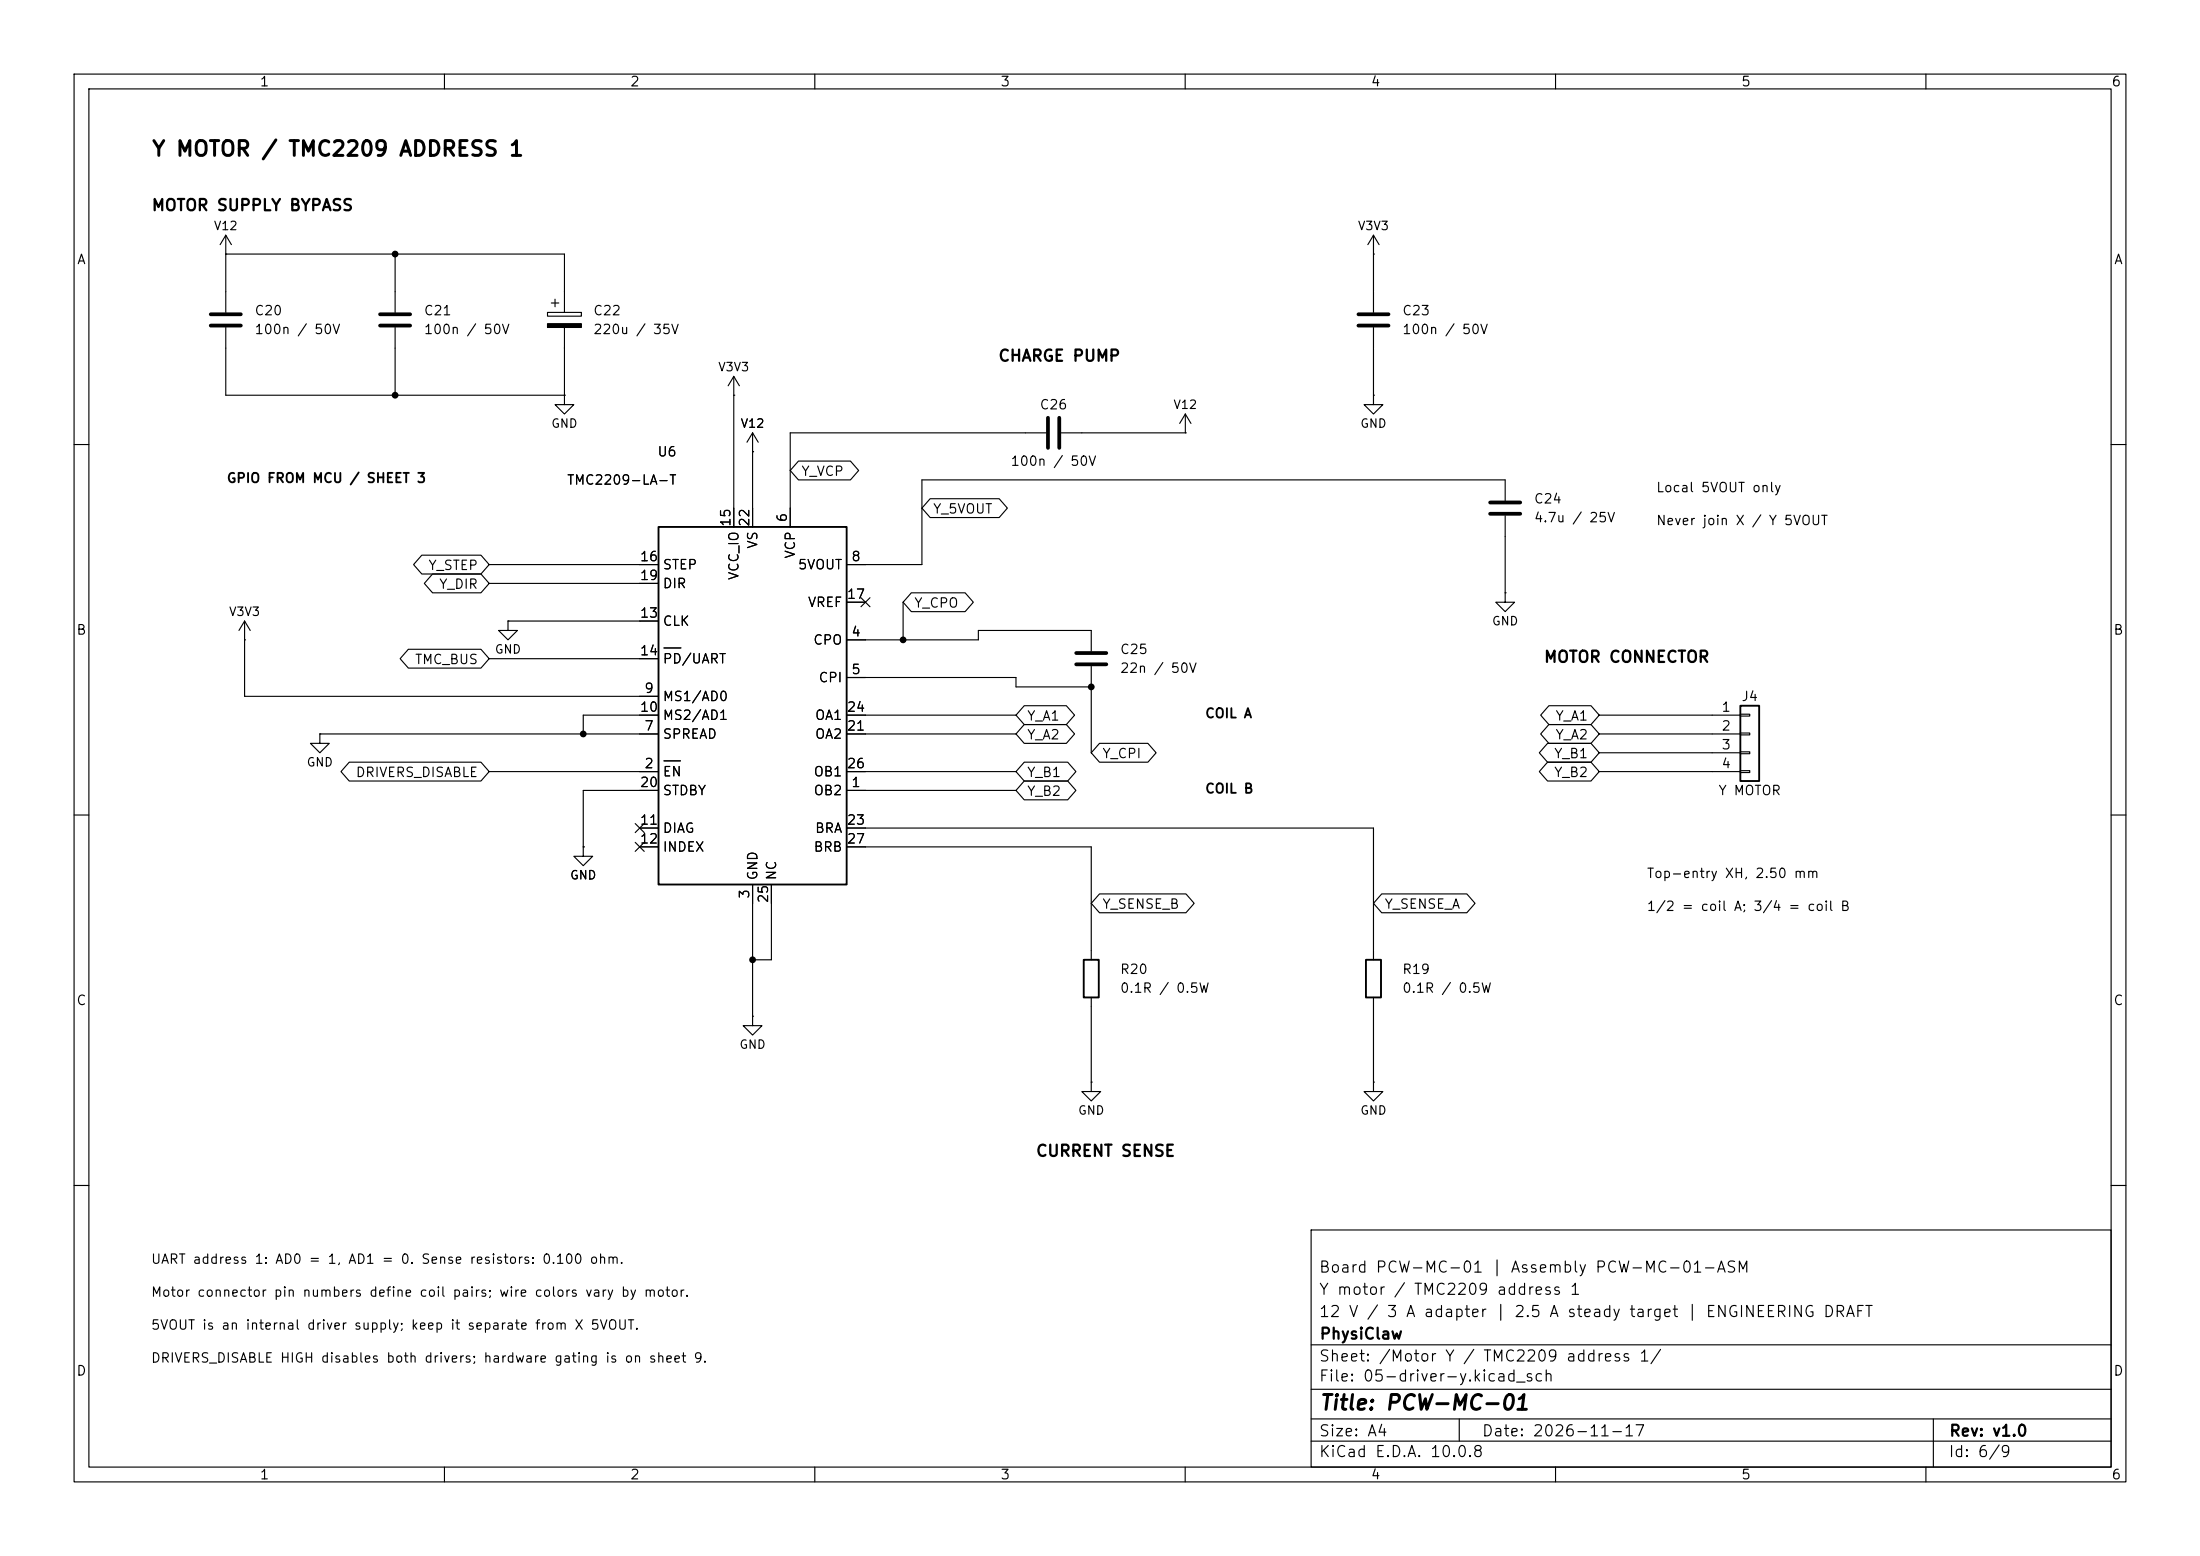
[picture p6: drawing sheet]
<svg xmlns="http://www.w3.org/2000/svg" width="297mm" height="210mm" viewBox="0 0 297 210" stroke-linecap="round" stroke-linejoin="round" font-family="sans-serif">
<g fill="none" stroke="#000" stroke-width=".15">
<path d="M10 10h277v190h-277zM12 12h273v186h-273zM60 10v2M110 10v2M160 10v2M210 10v2M260 10v2M30.5 34.3h.1M30.5 31.8l-.8 1.2M30.5 31.8l.7 1.2M30.5 31.8v10.4M30.5 34.3h45.7v7.9"/>
<path d="M53.3 34.3v7.9M185.4 34.3h.1M185.4 31.8v10.4M185.4 31.8l-.7 1.2M185.4 31.8l.8 1.2M30.5 44.2v9.1h45.7M53.3 44.2v9.1M73.9 42.2h4.6v.5h-4.6zM74.4 40.9h1M74.9 40.4v1M76.2 53.3v1.3h1.3l-1.3 1.3-1.3-1.3h1.3M76.2 53.3h.1"/>
<path d="M76.2 44.2v9.1M99.1 53.3h.1M99.1 50.8l-.8 1.3M99.1 50.8l.7 1.3M99.1 50.8v20.3M101.6 58.4v12.7M101.6 58.4l-.8 1.3M101.6 58.4l.8 1.3M141.2 58.4h-34.5v12.7M143.3 58.4h16.7M160 58.4h.1M160 55.9v2.5"/>
<path d="M160 55.9l-.7 1.3M160 55.9l.8 1.3M185.4 53.3v1.3h1.3l-1.3 1.3-1.3-1.3h1.3M185.4 53.3h.1M185.4 44.2v9.1M10 60h2M56.9 74.9h8l1.1 1.3-1.1 1.3h-8l-1.1-1.3zM58.4 77.5h6.5l1.1 1.2-1.1 1.3h-6.5l-1.1-1.3zM66 76.2h22.9M66 78.7h22.9M101.6 61h.1M107.8 62.2h7l1.1 1.3-1.1 1.3h-7l-1.1-1.3z"/>
<path d="M125.6 67.3h9.3l1.1 1.3-1.1 1.3h-9.3l-1.1-1.3zM203.2 67.6v-2.8h-78.7v11.4h-10.2M203.2 69.6v10.4M285 60h2M33 86.4h.1M33 83.8l-.7 1.3M33 83.8l.8 1.3M33 83.8v10.2h55.9M43.2 99.1v1.2h1.2l-1.2 1.3-1.3-1.3h1.3M43.2 99.1h.1M43.2 99.1h45.7M55.1 87.6h9.8l1.1 1.3-1.1 1.3h-9.8l-1.1-1.3z"/>
<path d="M66 88.9h22.9M68.6 83.8v1.3h1.2l-1.2 1.3-1.3-1.3h1.3M68.6 83.8h.1M68.6 83.8h20.3M88.9 96.5h-10.2v2.6M89.6 87.5h2.3M114.3 86.4h17.8v-1.3h15.2v2.8M114.3 96.5h22.9M114.3 99.1h22.9M114.3 91.4h22.9v1.3h10.1M114.3 81.3h2.5M116.2 80.7l1.2 1.2"/>
<path d="M117.4 80.7l-1.2 1.2M121.9 81.3v5.1M123 80h7.3l1.1 1.3-1.1 1.3h-7.3l-1.1-1.3zM138.3 95.2h5.7l1.1 1.3-1.1 1.3h-5.7l-1.1-1.3zM138.3 97.8h5.7l1.1 1.3-1.1 1.2h-5.7l-1.1-1.2zM147.3 89.9v11.7M203.2 80v1.3h1.3l-1.3 1.3-1.3-1.3h1.3M203.2 80h.1M209.1 97.8h5.7l1.1 1.3-1.1 1.2h-5.7l-1.1-1.2zM209.1 95.2h5.7l1.1 1.3-1.1 1.3h-5.7l-1.1-1.3zM215.9 96.5h19M215.9 99.1h19"/>
<path d="M234.9 96.4h1.3v.2h-1.3zM234.9 98.9h1.3v.3h-1.3zM10 110h2M47.1 102.9h17.8l1.1 1.2-1.1 1.3h-17.8l-1.1-1.3zM66 104.1h22.9M78.7 114.3v1.3h1.3l-1.3 1.2-1.2-1.2h1.2M78.7 114.3h.1M85.8 113.7l1.2 1.2M85.8 111.2l1.2 1.2M86.4 111.8h2.5M86.4 114.3h2.5M87 113.7l-1.2 1.2"/>
<path d="M87 111.2l-1.2 1.2M88.9 106.7h-10.2v7.6M89.6 102.7h2.3M101.6 119.4v17.8M104.1 119.4v10.1h-2.5M114.3 114.3h33v15.2M114.3 104.1h22.9M114.3 111.8h71.1v17.7M114.3 106.7h22.9M138.3 105.4h5.8l1.2 1.3-1.2 1.3h-5.8l-1.1-1.3zM138.3 102.9h5.8l1.2 1.2-1.2 1.3h-5.8l-1.1-1.3zM148.4 100.3h6.6l1.1 1.3-1.1 1.3h-6.6l-1.1-1.3z"/>
<path d="M208.9 100.3h5.9l1.1 1.3-1.1 1.3h-5.9l-1.1-1.3zM208.9 102.9h5.9l1.1 1.2-1.1 1.3h-5.9l-1.1-1.3zM215.9 101.6h19M215.9 104.1h19M234.9 101.5h1.3v.2h-1.3zM234.9 104h1.3v.3h-1.3zM285 110h2M101.6 137.2v1.2h1.3l-1.3 1.3-1.3-1.3h1.3M101.6 137.2h.1M147.3 134.6v11.5M148.4 120.6h11.7l1.1 1.3-1.1 1.3h-11.7l-1.1-1.3zM185.4 134.6v11.5"/>
<path d="M186.5 120.6h11.5l1.1 1.3-1.1 1.3h-11.5l-1.1-1.3zM147.3 146.1v1.2h1.3l-1.3 1.3-1.3-1.3h1.3M147.3 146.1h.1M185.4 146.1v1.2h1.3l-1.3 1.3-1.3-1.3h1.3M185.4 146.1h.1M10 160h2M177 166h108v32h-108zM285 160h2M60 198v2M110 198v2M160 198v2M177 194.5h108"/>
<path d="M177 191.5h108M177 187.5h108M177 181.5h108M197 191.5v3M210 198v2M260 198v2M261 191.5v6.5"/>
</g>
<path d="M28.4 42.4h4.1M28.4 43.9h4.1M51.3 42.4h4.1M51.3 43.9h4.1M141.5 56.4v4.1M143 56.4v4.1M183.4 42.4h4.1M183.4 43.9h4.1M201.2 67.8h4M201.2 69.3h4M145.3 88.1h4.1M145.3 89.7h4.1" fill="none" stroke="#000" stroke-width=".51"/>
<path d="M88.9 71.1h25.4v48.3h-25.4zM234.9 95.3h2.6v10.1h-2.6zM146.3 129.5h2v5.1h-2zM184.4 129.5h2v5.1h-2z" fill="none" stroke="#000" stroke-width=".25"/>
<path d="M73.9 43.7h4.6v.5h-4.6z" fill="#000" stroke="#000" stroke-width=".15"/>
<g fill="#000">
<circle cx="53.3" cy="34.3" r=".46"/>
<circle cx="53.3" cy="53.3" r=".46"/>
<circle cx="78.7" cy="99.1" r=".46"/>
<circle cx="121.9" cy="86.4" r=".46"/>
<circle cx="147.3" cy="92.7" r=".46"/>
<circle cx="101.6" cy="129.5" r=".46"/>
</g>
<g font-size="2">
<text x="20.4" y="21.6">Y MOTOR / TMC2209 ADDRESS 1</text>
<text x="178" y="190.8">Title: PCW-MC-01</text>
</g>
<g font-size="1.5">
<text x="20.4" y="28.8">MOTOR SUPPLY BYPASS</text>
<text x="134.7" y="49.2">CHARGE PUMP</text>
<text x="208.3" y="89.8">MOTOR CONNECTOR</text>
<text x="139.7" y="156.5">CURRENT SENSE</text>
<text x="178" y="172.1">Board PCW-MC-01 | Assembly PCW-MC-01-ASM</text>
<text x="178" y="178.1">12 V / 3 A adapter | 2.5 A steady target | ENGINEERING DRAFT</text>
<text x="178" y="175.1">Y motor / TMC2209 address 1</text>
<text x="178" y="184.1">Sheet: /Motor Y / TMC2209 address 1/</text>
<text x="178" y="181.1">PhysiClaw</text>
<text x="178" y="186.8">File: 05-driver-y.kicad_sch</text>
<text x="178" y="197">KiCad E.D.A. 10.0.8</text>
<text x="178" y="194.2">Size: A4</text>
<text x="200" y="194.2">Date: 2026-11-17</text>
<text x="263" y="197">Id: 6/9</text>
<text x="263" y="194.2">Rev: v1.0</text>
</g>
<g font-size="1.3">
<text x="35" y="12">1</text>
<text x="85" y="12">2</text>
<text x="135" y="12">3</text>
<text x="185" y="12">4</text>
<text x="235" y="12">5</text>
<text x="285" y="12">6</text>
<text x="10.3" y="36">A</text>
<text x="285.3" y="36">A</text>
<text x="34.3" y="42.9">C20</text>
<text x="34.3" y="45.4">100n / 50V</text>
<text x="57.1" y="42.9">C21</text>
<text x="57.1" y="45.4">100n / 50V</text>
<text x="80" y="42.9">C22</text>
<text x="80" y="45.4">220u / 35V</text>
<text x="189.2" y="42.9">C23</text>
<text x="189.2" y="45.4">100n / 50V</text>
<text x="140.3" y="55.6">C26</text>
<text x="30.5" y="65.5">GPIO FROM MCU / SHEET 3</text>
<text x="76.4" y="65.7">TMC2209-LA-T</text>
<text x="88.7" y="61.9">U6</text>
<text x="108.1" y="64.6">Y_VCP</text>
<text x="136.3" y="63.2">100n / 50V</text>
<text x="98.9" y="71.2" transform="rotate(-90 98.9 71.2)">15</text>
<text x="101.5" y="71.2" transform="rotate(-90 101.5 71.2)">22</text>
<text x="106.5" y="70.6" transform="rotate(-90 106.5 70.6)">6</text>
<text x="125.9" y="69.6">Y_5VOUT</text>
<text x="207" y="68.3">C24</text>
<text x="207" y="70.8">4.7u / 25V</text>
<text x="223.5" y="66.8">Local 5VOUT only</text>
<text x="223.5" y="71.2">Never join X / Y 5VOUT</text>
<text x="57.7" y="77.3">Y_STEP</text>
<text x="86.3" y="76.1">16</text>
<text x="89.4" y="77.2">STEP</text>
<text x="102.6" y="74.2" transform="rotate(-90 102.6 74.2)">VS</text>
<text x="107.6" y="77.2">5VOUT</text>
<text x="107.6" y="75.5" transform="rotate(-90 107.6 75.5)">VCP</text>
<text x="114.8" y="76.1">8</text>
<text x="59.2" y="79.8">Y_DIR</text>
<text x="86.3" y="83.7">13</text>
<text x="86.3" y="78.6">19</text>
<text x="89.4" y="79.7">DIR</text>
<text x="100" y="78.4" transform="rotate(-90 100 78.4)">VCC_IO</text>
<text x="109" y="82.2">VREF</text>
<text x="114.2" y="81.1">17</text>
<text x="123.3" y="82.3">Y_CPO</text>
<text x="10.2" y="86">B</text>
<text x="55.9" y="90">TMC_BUS</text>
<text x="86.3" y="88.8">14</text>
<text x="89.4" y="84.8">CLK</text>
<text x="89.4" y="89.9">PD/UART</text>
<text x="109.7" y="87.3">CPO</text>
<text x="114.8" y="86.2">4</text>
<text x="151.1" y="88.6">C25</text>
<text x="285.2" y="86">B</text>
<text x="86.9" y="93.8">9</text>
<text x="89.4" y="94.9">MS1/AD0</text>
<text x="110.4" y="92.4">CPI</text>
<text x="114.8" y="91.3">5</text>
<text x="151.1" y="91.1">22n / 50V</text>
<text x="235" y="94.9">J4</text>
<text x="86.3" y="96.4">10</text>
<text x="86.9" y="98.9">7</text>
<text x="89.4" y="100">SPREAD</text>
<text x="89.4" y="97.5">MS2/AD1</text>
<text x="109.9" y="100">OA2</text>
<text x="109.9" y="97.5">OA1</text>
<text x="114.2" y="98.9">21</text>
<text x="114.2" y="96.4">24</text>
<text x="138.6" y="97.6">Y_A1</text>
<text x="138.6" y="100.1">Y_A2</text>
<text x="162.6" y="97.2">COIL A</text>
<text x="209.9" y="100.1">Y_A2</text>
<text x="209.9" y="97.6">Y_A1</text>
<text x="232.3" y="96.4">1</text>
<text x="232.3" y="98.9">2</text>
<text x="232.3" y="101.5">3</text>
<text x="47.9" y="105.2">DRIVERS_DISABLE</text>
<text x="86.3" y="106.5">20</text>
<text x="86.9" y="104">2</text>
<text x="89.4" y="105.1">EN</text>
<text x="89.4" y="107.6">STDBY</text>
<text x="109.8" y="107.6">OB2</text>
<text x="109.8" y="105.1">OB1</text>
<text x="114.2" y="104">26</text>
<text x="114.8" y="106.5">1</text>
<text x="138.6" y="107.7">Y_B2</text>
<text x="138.6" y="105.2">Y_B1</text>
<text x="148.7" y="102.7">Y_CPI</text>
<text x="162.6" y="107.4">COIL B</text>
<text x="209.7" y="102.7">Y_B1</text>
<text x="209.7" y="105.2">Y_B2</text>
<text x="231.9" y="107.6">Y MOTOR</text>
<text x="232.3" y="104">4</text>
<text x="86.3" y="111.6">11</text>
<text x="89.4" y="112.7">DIAG</text>
<text x="109.9" y="112.7">BRA</text>
<text x="114.2" y="111.6">23</text>
<text x="86.3" y="114.2">12</text>
<text x="89.4" y="115.3">INDEX</text>
<text x="102.6" y="118.9" transform="rotate(-90 102.6 118.9)">GND</text>
<text x="105.1" y="118.9" transform="rotate(-90 105.1 118.9)">NC</text>
<text x="109.8" y="115.3">BRB</text>
<text x="114.2" y="114.2">27</text>
<text x="222.2" y="118.8">Top-entry XH, 2.50 mm</text>
<text x="101.5" y="121.4" transform="rotate(-90 101.5 121.4)">3</text>
<text x="104" y="122" transform="rotate(-90 104 122)">25</text>
<text x="148.7" y="123">Y_SENSE_B</text>
<text x="186.8" y="123">Y_SENSE_A</text>
<text x="222.2" y="123.3">1/2 = coil A; 3/4 = coil B</text>
<text x="151.1" y="131.8">R20</text>
<text x="189.2" y="131.8">R19</text>
<text x="10.2" y="136">C</text>
<text x="151.1" y="134.3">0.1R / 0.5W</text>
<text x="189.2" y="134.3">0.1R / 0.5W</text>
<text x="285.2" y="136">C</text>
<text x="20.3" y="170.9">UART address 1: AD0 = 1, AD1 = 0. Sense resistors: 0.100 ohm.</text>
<text x="20.3" y="179.8">5VOUT is an internal driver supply; keep it separate from X 5VOUT.</text>
<text x="20.3" y="175.3">Motor connector pin numbers define coil pairs; wire colors vary by motor.</text>
<text x="10.2" y="186">D</text>
<text x="20.3" y="184.2">DRIVERS_DISABLE HIGH disables both drivers; hardware gating is on sheet 9.</text>
<text x="285.2" y="186">D</text>
<text x="35" y="200">1</text>
<text x="85" y="200">2</text>
<text x="135" y="200">3</text>
<text x="185" y="200">4</text>
<text x="235" y="200">5</text>
<text x="285" y="200">6</text>
</g>
<g font-size="1.2">
<text x="28.8" y="31.4">V12</text>
<text x="183.2" y="31.4">V3V3</text>
<text x="96.9" y="50.4">V3V3</text>
<text x="74.3" y="58">GND</text>
<text x="99.9" y="58">V12</text>
<text x="158.3" y="55.5">V12</text>
<text x="183.6" y="58">GND</text>
<text x="30.8" y="83.4">V3V3</text>
<text x="66.7" y="88.5">GND</text>
<text x="201.3" y="84.7">GND</text>
<text x="41.3" y="103.7">GND</text>
<text x="76.9" y="119">GND</text>
<text x="99.7" y="141.8">GND</text>
<text x="145.5" y="150.7">GND</text>
<text x="183.6" y="150.7">GND</text>
</g>
</svg>
